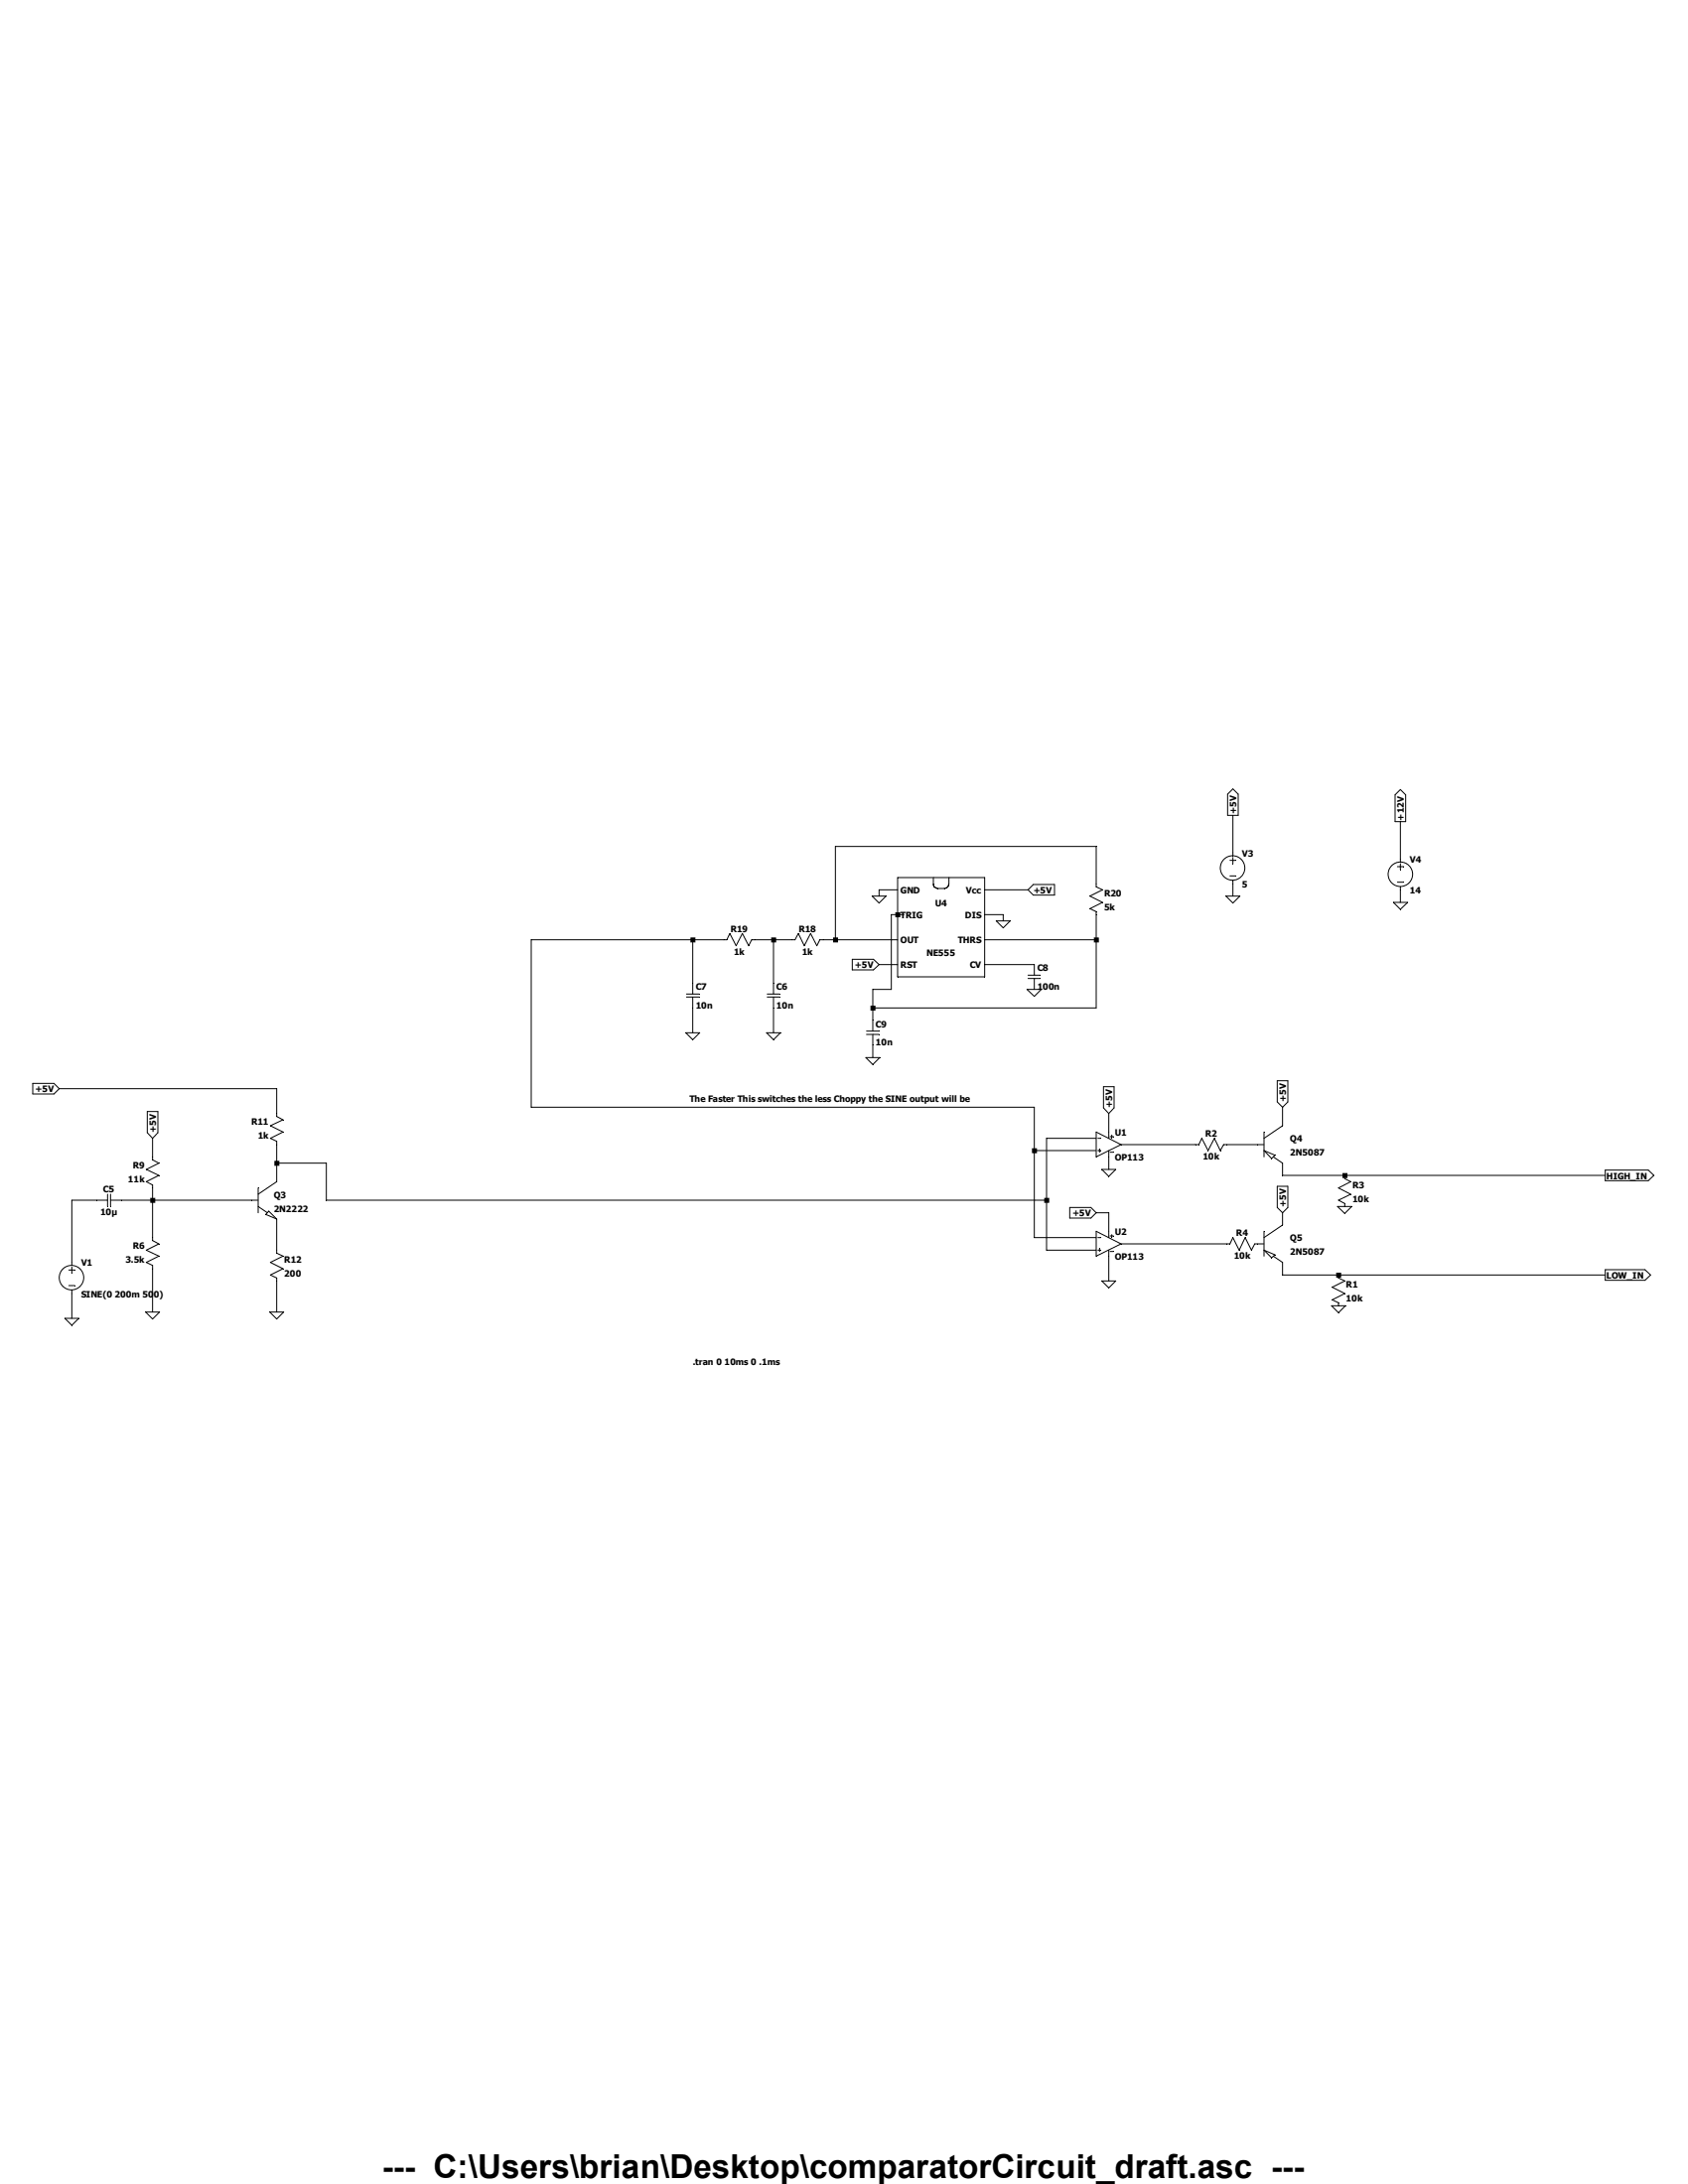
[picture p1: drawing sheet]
<svg xmlns="http://www.w3.org/2000/svg" width="216mm" height="279mm" viewBox="0 0 216 279" stroke-linecap="round" stroke-linejoin="round" font-family="sans-serif">
<g fill="none" stroke="#000" stroke-width=".13">
<path d="M157.3 110.1h.8M157.3 112.1h.8M157.7 109.1v.4M157.7 109.7v.8M157.7 112.6v.5M12.4 153.5h1.4M13.8 152.8v1.5M14.1 153.5h1.4M14.1 152.8v1.5M19.5 148v.4l.8 .4-1.6 .8 1.6 .8-1.6 .8 .8 .4v.4M19.5 158.3v.4l.8 .4-1.6 .8 1.6 .8-1.6 .8 .8 .4v.4M32.2 153.5h.8"/>
<path d="M33 154.3l1.2 .9M33 152v3.2M34.4 154.9l1 1.1-1.4-.6zM35.4 151.2l-2.4 1.6M35.4 142.5v.3l.8 .5-1.6 .7 1.6 .8-1.6 .8 .8 .4v.4M35.4 159.9v.4l.8 .4-1.6 .8 1.6 .8-1.6 .8 .8 .4v.4M160.9 146.4h.8M160.9 159.1h.8M161.7 147.2l1.4 .6-.5 .4zM161.7 144.8v3.2M161.7 157.5v3.2M161.7 159.9l1.4 .6-.5 .4z"/>
<path d="M162.9 148l1.1 .8M164 144l-2.3 1.6M164 156.7l-2.3 1.6M8.8 162.5h.8M8.8 164.5h.8M9.2 161.5v.4M9.2 162.1v.8M9.2 165.1v.4M162.9 160.7l1.1 .8"/>
<circle cx="157.6" cy="111" r="1.57"/>
<circle cx="9.1" cy="163.4" r="1.57"/>
</g>
<path d="M114.8 112.3h11.1v12.7h-11.1z" fill="#fff"/>
<g fill="none" stroke="#000" stroke-width=".13">
<path d="M111.5 114.6h1.8l-.9 .9zM114.8 112.3h11.1v12.7h-11.1zM114.8 113.8h-2.4v.8M115.6 117h-1.6v9.6h-2.4v5.3M119.4 112.3v.9l.1 .3 .4 .2h1a.7 .7 0 0 0 .5-.6v-.8M125.9 113.8h5.6M125.9 117h2.4v.8M127.4 117.8h1.8l-.9 .9zM132.2 113.2h2.7v1.3h-2.7l-.7-.7zM156.8 114.6h1.8l-.9 .9zM157.7 100.9l.7 .7v2.7h-1.4v-2.7zM157.7 104.3v4.8"/>
<path d="M157.7 113.1v1.5M178.2 115.4h1.8l-.9 .9zM178.4 101.7l.7-.7 .7 .7v3.4h-1.4zM178.7 110.9h.8M178.7 112.9h.8M179.1 105.1v5.2M179.1 110.5v.8M179.1 113.5v1.9M4.2 138.6h2.7l.7 .7-.7 .7h-2.7zM7.6 139.3h27.8v3.2M87.7 132.1h1.8l-.9 .9zM87.8 127.2h1.6"/>
<path d="M87.8 127.6h1.6M88.6 120.2v7M88.6 127.6v4.5M98 132.1h1.8l-.9 .9zM98.1 127.2h1.6M98.1 127.6h1.6M98.9 120.2v7M98.9 127.6v4.5M106.8 120.2v-11.9h33.4v5.2l.8 .3-1.6 .8 1.6 .8-1.6 .8 .8 .4v12.3h-28.6M109 122.7h2.7l.7 .7-.7 .7h-2.7zM110.7 135.3h1.8l-.9 .9zM110.8 131.9h1.6"/>
<path d="M110.8 132.3h1.6M111.6 132.3v3M112.4 123.4h2.4M114.8 120.2h-9.9l-.4 .8-.8-1.6-.8 1.6-.8-1.6-.4 .8h-5.6l-.3 .8-.8-1.6-.9 1.6-.8-1.6-.3 .8h-25.1v21.4h64.4v16.7h7.9M125.9 120.2h14.3M125.9 123.4h6.4v1.4M131.4 126.6h1.8l-.9 .9zM131.5 124.8h1.6M131.5 125.2h1.6M132.3 125.2v1.4M141.1 139h1.4v2.7l-.7 .8-.7-.8zM163.4 138.3h1.3v2.7l-.7 .6-.6-.6z"/>
<path d="M12.4 153.5h-3.2v8M15.5 153.5h16.7M18.8 142.2h1.4v2.7l-.7 .7-.7-.7zM19.5 145.6v2.4M19.5 152v6.3M35.4 146.4v4.8M35.4 156v3.9M35.4 148.8h6.3v4.7h92.2M132.3 147.2h7.9M136.8 154.5h2.7l.7 .7-.7 .6h-2.7zM140.2 144.8l3.2 1.6-3.2 1.6zM140.2 157.5l3.2 1.6-3.2 1.6z"/>
<path d="M140.2 145.6h-6.3v14.3h6.3M140.2 155.2h1.6v3.1M140.4 145.6h.4M140.4 147.2h.4M140.4 158.3h.4M140.4 159.9h.4M140.6 147v.4M140.6 159.7v.4M140.9 149.6h1.8l-.9 .9zM141.8 142.5v3.1M141.8 147.2v2.4M141.8 159.9v4"/>
<path d="M142 145.4h.4M142 147.4h.4M142 158.1h.4M142.2 145.2v.4M142.2 157.9v.4M143.4 146.4h9.9l.4-.8 .8 1.6 .8-1.6 .8 1.6 .4-.8h4.4M143.4 159.1h13.9l.4-.8 .8 1.6 .8-1.6 .8 1.6 .4-.8h.4M163.4 151.8h1.3v2.7l-.7 .7-.6-.7zM164 141.6v2.4M164 148.8v1.6h41.3M164 155.2v1.5M171.1 154.3h1.8l-.9 .9z"/>
<path d="M172 150.4v.4l.8 .4-1.6 .8 1.6 .8-1.6 .7 .8 .5v.3M205.3 149.7h5.5l.7 .7-.7 .6h-5.5zM8.3 168.7h1.8l-.9 .8zM9.2 165.5v3.2M18.6 167.9h1.8l-.9 .8zM19.5 162.3v5.6M34.5 167.9h1.8l-.9 .8zM35.4 163.9v4M140.9 163.9h1.8l-.9 .9zM142 160.1h.4M164 161.5v1.6h41.3M170.3 167h1.8l-.9 .9z"/>
<path d="M171.2 163.1v.4l.8 .4-1.6 .8 1.6 .8-1.6 .8 .8 .4v.3M205.3 162.4h5.1l.7 .7-.7 .7h-5.1z"/>
<circle cx="179.1" cy="111.8" r="1.57"/>
</g>
<path d="M19.2 153.2h.7v.7h-.7zM35.1 148.5h.6v.6h-.6zM88.3 119.9h.6v.7h-.6zM98.6 119.9h.7v.7h-.7zM106.6 119.9h.6v.7h-.6zM111.3 128.7h.7v.6h-.7zM114.5 116.7h.6v.6h-.6zM132 146.9h.6v.6h-.6zM133.6 153.2h.6v.7h-.6zM139.9 119.9h.6v.7h-.6zM170.9 162.8h.6v.6h-.6zM171.7 150.1h.6v.6h-.6z" fill-rule="evenodd" fill="#000"/>
<text font-size="4.2" x="48.9" y="278.7">--- C:\Users\brian\Desktop\comparatorCircuit_draft.asc ---</text>
<g font-size="1.1">
<text x="158.1" y="104.2" transform="rotate(-90 158.1 104.2)">+5V</text>
<text x="179.5" y="105" transform="rotate(-90 179.5 105)">+12V</text>
<text x="158.9" y="109.6">V3</text>
<text x="158.9" y="113.5">5</text>
<text x="180.3" y="110.4">V4</text>
<text x="93.4" y="119.2">R19</text>
<text x="102.2" y="119.2">R18</text>
<text x="115.2" y="114.3">GND</text>
<text x="115.2" y="117.5">TRIG</text>
<text x="119.6" y="115.9">U4</text>
<text x="123.4" y="117.5">DIS</text>
<text x="123.6" y="114.3">Vcc</text>
<text x="132.2" y="114.3">+5V</text>
<text x="141.2" y="114.7">R20</text>
<text x="141.2" y="116.5">5k</text>
<text x="180.3" y="114.3">14</text>
<text x="93.9" y="122.1">1k</text>
<text x="102.6" y="122.1">1k</text>
<text x="109.3" y="123.9">+5V</text>
<text x="115.2" y="120.7">OUT</text>
<text x="115.2" y="123.9">RST</text>
<text x="118.5" y="122.3">NE555</text>
<text x="122.5" y="120.7">THRS</text>
<text x="124" y="123.9">CV</text>
<text x="132.7" y="124.2">C8</text>
<text x="89" y="126.6">C7</text>
<text x="89" y="129">10n</text>
<text x="99.3" y="126.6">C6</text>
<text x="99.3" y="129">10n</text>
<text x="112" y="131.4">C9</text>
<text x="132.7" y="126.6">100n</text>
<text x="112" y="133.8">10n</text>
<text x="4.5" y="139.7">+5V</text>
<text x="32.1" y="143.9">R11</text>
<text x="88.2" y="140.9">The Faster This switches the less Choppy the SINE output will be</text>
<text x="142.2" y="141.7" transform="rotate(-90 142.2 141.7)">+5V</text>
<text x="164.5" y="141" transform="rotate(-90 164.5 141)">+5V</text>
<text x="17" y="149.5">R9</text>
<text x="19.9" y="144.9" transform="rotate(-90 19.9 144.9)">+5V</text>
<text x="33" y="145.7">1k</text>
<text x="142.6" y="145.3">U1</text>
<text x="142.6" y="148.5">OP113</text>
<text x="153.8" y="148.3">10k</text>
<text x="154.1" y="145.4">R2</text>
<text x="165" y="146.1">Q4</text>
<text x="165" y="147.9">2N5087</text>
<text x="12.8" y="155.5">10µ</text>
<text x="13.2" y="152.6">C5</text>
<text x="16.4" y="151.3">11k</text>
<text x="35" y="153.2">Q3</text>
<text x="35" y="155">2N2222</text>
<text x="137.2" y="155.6">+5V</text>
<text x="164.5" y="154.5" transform="rotate(-90 164.5 154.5)">+5V</text>
<text x="173" y="152.1">R3</text>
<text x="173" y="153.8">10k</text>
<text x="205.5" y="150.8">HIGH_IN</text>
<text x="10.4" y="162">V1</text>
<text x="16" y="161.6">3.5k</text>
<text x="17" y="159.8">R6</text>
<text x="36.4" y="161.6">R12</text>
<text x="142.6" y="158">U2</text>
<text x="142.6" y="161.2">OP113</text>
<text x="157.8" y="161.1">10k</text>
<text x="158.1" y="158.1">R4</text>
<text x="165" y="158.8">Q5</text>
<text x="165" y="160.6">2N5087</text>
<text x="10.4" y="165.9">SINE(0 200m 500)</text>
<text x="36.4" y="163.4">200</text>
<text x="172.2" y="164.8">R1</text>
<text x="172.2" y="166.5">10k</text>
<text x="205.5" y="163.6">LOW_IN</text>
<text x="88.6" y="174.7">.tran 0 10ms 0 .1ms</text>
</g>
</svg>
